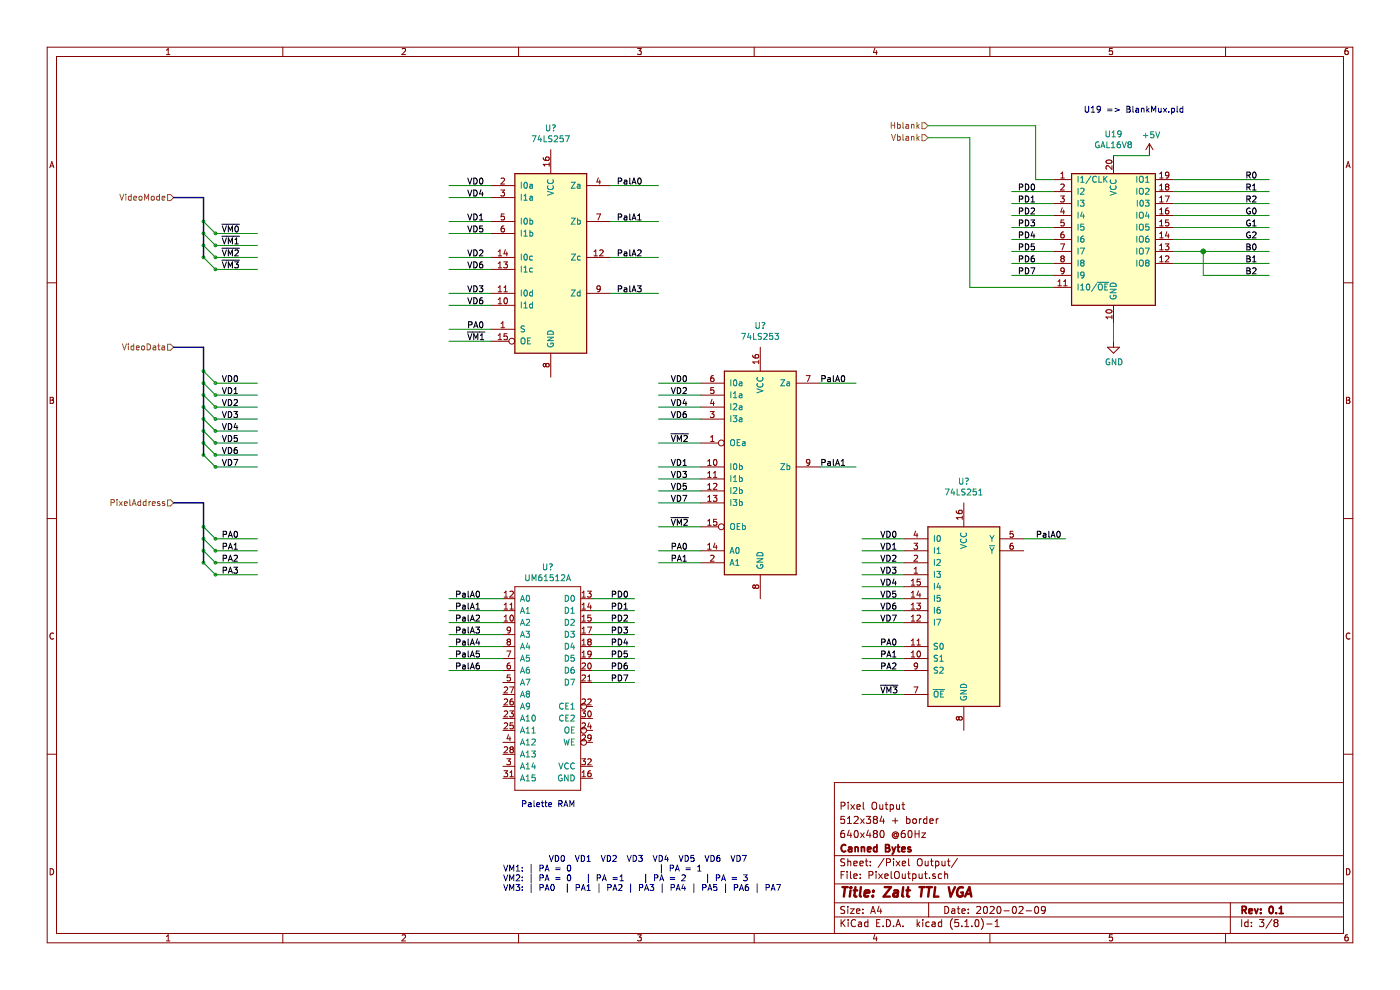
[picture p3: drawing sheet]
EESchema Schematic File Version 4
LIBS:ZaltTtlVga-cache
EELAYER 29 0
EELAYER END
$Descr A4 11693 8268
encoding utf-8
Sheet 3 8
Title "Zalt TTL VGA"
Date "2020-02-09"
Rev "0.1"
Comp "Canned Bytes"
Comment1 "640x480 @60Hz"
Comment2 "512x384 + border"
Comment3 "Pixel Output"
Comment4 ""
$EndDescr
Text HLabel 1450 2900 0    50   Input ~ 0
VideoData
Text HLabel 7750 1050 0    50   Input ~ 0
Hblank
Text HLabel 7750 1150 0    50   Input ~ 0
Vblank
$Comp
L Logic_Programmable:GAL16V8 U19
U 1 1
P 9300 2000
F 0 "U19" H 9300 2881 50  0000 C CNN
F 1 "GAL16V8" H 9300 2790 50  0000 C CNN
F 2 "" H 9300 2000 50  0001 C CNN
F 3 "" H 9300 2000 50  0001 C CNN
	1    9300 2000
	1    0    0    -1  
$EndComp
Wire Wire Line
	8800 1600 8450 1600
Wire Wire Line
	8800 1700 8450 1700
Wire Wire Line
	8800 1800 8450 1800
Wire Wire Line
	8800 1900 8450 1900
Wire Wire Line
	8800 2000 8450 2000
Wire Wire Line
	8800 2100 8450 2100
Wire Wire Line
	8800 2200 8450 2200
Wire Wire Line
	8800 2300 8450 2300
Wire Wire Line
	8650 1050 8650 1500
Wire Wire Line
	8650 1500 8800 1500
Wire Wire Line
	7750 1150 8100 1150
Wire Wire Line
	8100 1150 8100 2400
Wire Wire Line
	8100 2400 8800 2400
$Comp
L power:GND #PWR037
U 1 1
P 9300 2850
F 0 "#PWR037" H 9300 2600 50  0001 C CNN
F 1 "GND" H 9305 2677 50  0000 C CNN
F 2 "" H 9300 2850 50  0001 C CNN
F 3 "" H 9300 2850 50  0001 C CNN
	1    9300 2850
	1    0    0    -1  
$EndComp
Wire Wire Line
	9300 2850 9300 2700
$Comp
L power:+5V #PWR034
U 1 1
P 9600 1300
F 0 "#PWR034" H 9600 1150 50  0001 C CNN
F 1 "+5V" H 9615 1473 50  0000 C CNN
F 2 "" H 9600 1300 50  0001 C CNN
F 3 "" H 9600 1300 50  0001 C CNN
	1    9600 1300
	1    0    0    -1  
$EndComp
Wire Wire Line
	9600 1300 9300 1300
Wire Wire Line
	9800 1500 10600 1500
Wire Wire Line
	9800 1600 10600 1600
Wire Wire Line
	9800 1700 10600 1700
Wire Wire Line
	9800 1800 10600 1800
Wire Wire Line
	9800 1900 10600 1900
Wire Wire Line
	9800 2000 10600 2000
Wire Wire Line
	9800 2100 10050 2100
Wire Wire Line
	9800 2200 10600 2200
Text Label 10400 1500 0    50   ~ 0
R0
Text Label 10400 1600 0    50   ~ 0
R1
Text Label 10400 1700 0    50   ~ 0
R2
Text Label 10400 1800 0    50   ~ 0
G0
Text Label 10400 1900 0    50   ~ 0
G1
Text Label 10400 2000 0    50   ~ 0
G2
Text Label 10400 2100 0    50   ~ 0
B0
Text Label 10400 2200 0    50   ~ 0
B1
Text Label 10400 2300 0    50   ~ 0
B2
Wire Wire Line
	10050 2100 10050 2300
Connection ~ 10050 2100
Wire Wire Line
	10050 2100 10600 2100
Wire Wire Line
	10050 2300 10600 2300
Text Notes 9050 950  0    50   ~ 0
U19 => BlankMux.pld
$Comp
L UM61512A:UM61512A U?
U 1 1
P 4600 5750
F 0 "U?" H 4575 6765 50  0000 C CNN
F 1 "UM61512A" H 4575 6674 50  0000 C CNN
F 2 "" H 4600 6750 50  0001 C CNN
F 3 "http://www.lupinek.com/soubory/um61512.pdf" H 4600 6750 50  0001 C CNN
	1    4600 5750
	1    0    0    -1  
$EndComp
Text HLabel 1450 1650 0    50   Input ~ 0
VideoMode
Text HLabel 1450 4200 0    50   Input ~ 0
PixelAddress
Text Notes 4200 7450 0    50   ~ 0
          VD0  VD1  VD2  VD3  VD4  VD5  VD6  VD7\nVM1: | PA = 0                   | PA = 1                    \nVM2: | PA = 0   | PA =1    | PA = 2    | PA = 3\nVM3: | PA0  | PA1 | PA2 | PA3 | PA4 | PA5 | PA6 | PA7\n
$Comp
L 74xx:74LS251 U?
U 1 1
P 8050 5100
F 0 "U?" H 8050 6181 50  0000 C CNN
F 1 "74LS251" H 8050 6090 50  0000 C CNN
F 2 "" H 8050 5100 50  0001 C CNN
F 3 "http://www.ti.com/lit/gpn/sn74LS251" H 8050 5100 50  0001 C CNN
	1    8050 5100
	1    0    0    -1  
$EndComp
Wire Wire Line
	4200 5000 3750 5000
Wire Wire Line
	4200 5100 3750 5100
Wire Wire Line
	4200 5200 3750 5200
Wire Wire Line
	4200 5300 3750 5300
Wire Wire Line
	4200 5400 3750 5400
Wire Wire Line
	4200 5500 3750 5500
Wire Wire Line
	4200 5600 3750 5600
Text Label 3800 5000 0    50   ~ 0
PalA0
Text Label 3800 5100 0    50   ~ 0
PalA1
Text Label 3800 5200 0    50   ~ 0
PalA2
Text Label 3800 5300 0    50   ~ 0
PalA3
Text Label 3800 5400 0    50   ~ 0
PalA4
Text Label 3800 5500 0    50   ~ 0
PalA5
Text Label 3800 5600 0    50   ~ 0
PalA6
Wire Wire Line
	8550 4500 8900 4500
Text Label 8650 4500 0    50   ~ 0
PalA0
Entry Wire Line
	1700 3100 1800 3200
Entry Wire Line
	1700 3200 1800 3300
Entry Wire Line
	1700 3300 1800 3400
Entry Wire Line
	1700 3400 1800 3500
Entry Wire Line
	1700 3500 1800 3600
Entry Wire Line
	1700 3600 1800 3700
Entry Wire Line
	1700 3700 1800 3800
Entry Wire Line
	1700 3800 1800 3900
Entry Wire Line
	1700 4400 1800 4500
Entry Wire Line
	1700 4500 1800 4600
Entry Wire Line
	1700 4600 1800 4700
Entry Wire Line
	1700 4700 1800 4800
Wire Wire Line
	1800 3200 2150 3200
Wire Wire Line
	1800 3300 2150 3300
Wire Wire Line
	1800 3400 2150 3400
Wire Wire Line
	1800 3500 2150 3500
Wire Wire Line
	1800 4500 2150 4500
Wire Wire Line
	1800 4600 2150 4600
Wire Wire Line
	1800 4700 2150 4700
Wire Wire Line
	1800 4800 2150 4800
Wire Wire Line
	1800 3700 2150 3700
Wire Wire Line
	1800 3800 2150 3800
Wire Wire Line
	1800 3900 2150 3900
Wire Wire Line
	1800 3600 2150 3600
Wire Bus Line
	1700 2900 1450 2900
Wire Bus Line
	1700 4200 1450 4200
Text Label 1850 3200 0    50   ~ 0
VD0
Text Label 1850 3300 0    50   ~ 0
VD1
Text Label 1850 3400 0    50   ~ 0
VD2
Text Label 1850 3500 0    50   ~ 0
VD3
Text Label 1850 3600 0    50   ~ 0
VD4
Text Label 1850 3700 0    50   ~ 0
VD5
Text Label 1850 3800 0    50   ~ 0
VD6
Text Label 1850 3900 0    50   ~ 0
VD7
Text Label 1850 4500 0    50   ~ 0
PA0
Text Label 1850 4600 0    50   ~ 0
PA1
Text Label 1850 4700 0    50   ~ 0
PA2
Text Label 1850 4800 0    50   ~ 0
PA3
Wire Wire Line
	7550 4500 7200 4500
Wire Wire Line
	7550 4600 7200 4600
Wire Wire Line
	7550 4700 7200 4700
Wire Wire Line
	7550 4800 7200 4800
Wire Wire Line
	7550 4900 7200 4900
Wire Wire Line
	7550 5000 7200 5000
Wire Wire Line
	7550 5100 7200 5100
Wire Wire Line
	7550 5200 7200 5200
Wire Wire Line
	7550 5400 7200 5400
Wire Wire Line
	7550 5500 7200 5500
Wire Wire Line
	7550 5600 7200 5600
Text Label 7350 4500 0    50   ~ 0
VD0
Text Label 7350 4600 0    50   ~ 0
VD1
Text Label 7350 4700 0    50   ~ 0
VD2
Text Label 7350 4800 0    50   ~ 0
VD3
Text Label 7350 4900 0    50   ~ 0
VD4
Text Label 7350 5000 0    50   ~ 0
VD5
Text Label 7350 5100 0    50   ~ 0
VD6
Text Label 7350 5200 0    50   ~ 0
VD7
Text Label 7350 5400 0    50   ~ 0
PA0
Text Label 7350 5500 0    50   ~ 0
PA1
Text Label 7350 5600 0    50   ~ 0
PA2
Wire Wire Line
	7550 5800 7200 5800
Text Label 7350 5800 0    50   ~ 0
~VM3
$Comp
L 74xx:74LS253 U?
U 1 1
P 6350 3900
F 0 "U?" H 6350 5081 50  0000 C CNN
F 1 "74LS253" H 6350 4990 50  0000 C CNN
F 2 "" H 6350 3900 50  0001 C CNN
F 3 "http://www.ti.com/lit/gpn/sn74LS253" H 6350 3900 50  0001 C CNN
	1    6350 3900
	1    0    0    -1  
$EndComp
Wire Wire Line
	6850 3200 7150 3200
Wire Wire Line
	6850 3900 7150 3900
Wire Wire Line
	5850 3200 5500 3200
Wire Wire Line
	5850 3300 5500 3300
Wire Wire Line
	5850 3400 5500 3400
Wire Wire Line
	5850 3500 5500 3500
Wire Wire Line
	5850 3700 5500 3700
Wire Wire Line
	5850 3900 5500 3900
Wire Wire Line
	5850 4000 5500 4000
Wire Wire Line
	5850 4100 5500 4100
Wire Wire Line
	5850 4200 5500 4200
Wire Wire Line
	5850 4400 5500 4400
Wire Wire Line
	5850 4600 5500 4600
Wire Wire Line
	5850 4700 5500 4700
Text Label 6850 3200 0    50   ~ 0
PalA0
Text Label 6850 3900 0    50   ~ 0
PalA1
Text Label 5600 3200 0    50   ~ 0
VD0
Text Label 5600 3900 0    50   ~ 0
VD1
Text Label 5600 3300 0    50   ~ 0
VD2
Text Label 5600 4000 0    50   ~ 0
VD3
Text Label 5600 3400 0    50   ~ 0
VD4
Text Label 5600 3500 0    50   ~ 0
VD6
Text Label 5600 4100 0    50   ~ 0
VD5
Text Label 5600 4200 0    50   ~ 0
VD7
Text Label 5600 3700 0    50   ~ 0
~VM2
Text Label 5600 4400 0    50   ~ 0
~VM2
Text Label 5600 4600 0    50   ~ 0
PA0
Text Label 5600 4700 0    50   ~ 0
PA1
$Comp
L 74xx:74LS257 U?
U 1 1
P 4600 2150
F 0 "U?" H 4600 3231 50  0000 C CNN
F 1 "74LS257" H 4600 3140 50  0000 C CNN
F 2 "" H 4600 2150 50  0001 C CNN
F 3 "http://www.ti.com/lit/gpn/sn74LS257" H 4600 2150 50  0001 C CNN
	1    4600 2150
	1    0    0    -1  
$EndComp
Wire Wire Line
	5100 1550 5500 1550
Wire Wire Line
	5100 1850 5500 1850
Wire Wire Line
	5100 2150 5500 2150
Wire Wire Line
	5100 2450 5500 2450
Wire Wire Line
	4100 1550 3750 1550
Wire Wire Line
	4100 1650 3750 1650
Wire Wire Line
	4100 1850 3750 1850
Wire Wire Line
	4100 1950 3750 1950
Wire Wire Line
	4100 2150 3750 2150
Wire Wire Line
	4100 2250 3750 2250
Wire Wire Line
	4100 2450 3750 2450
Wire Wire Line
	4100 2550 3750 2550
Wire Wire Line
	4100 2750 3750 2750
Wire Wire Line
	4100 2850 3750 2850
Text Label 5150 1550 0    50   ~ 0
PalA0
Text Label 5150 1850 0    50   ~ 0
PalA1
Text Label 5150 2150 0    50   ~ 0
PalA2
Text Label 5150 2450 0    50   ~ 0
PalA3
Text Label 3900 2850 0    50   ~ 0
~VM1
Text Label 3900 2750 0    50   ~ 0
PA0
Text Label 3900 1550 0    50   ~ 0
VD0
Text Label 3900 1850 0    50   ~ 0
VD1
Text Label 3900 2150 0    50   ~ 0
VD2
Text Label 3900 2450 0    50   ~ 0
VD3
Text Label 3900 1650 0    50   ~ 0
VD4
Text Label 3900 1950 0    50   ~ 0
VD5
Text Label 3900 2250 0    50   ~ 0
VD6
Text Label 3900 2550 0    50   ~ 0
VD6
Entry Wire Line
	1700 1850 1800 1950
Entry Wire Line
	1700 1950 1800 2050
Entry Wire Line
	1700 2050 1800 2150
Entry Wire Line
	1700 2150 1800 2250
Wire Bus Line
	1700 1650 1450 1650
Wire Wire Line
	1800 1950 2150 1950
Wire Wire Line
	1800 2050 2150 2050
Wire Wire Line
	1800 2150 2150 2150
Wire Wire Line
	1800 2250 2150 2250
Text Label 1850 1950 0    50   ~ 0
~VM0
Text Label 1850 2050 0    50   ~ 0
~VM1
Text Label 1850 2150 0    50   ~ 0
~VM2
Text Label 1850 2250 0    50   ~ 0
~VM3
Text Notes 4350 6750 0    50   ~ 0
Palette RAM
Wire Wire Line
	7750 1050 8650 1050
Text Label 8500 2300 0    50   ~ 0
PD7
Text Label 8500 2200 0    50   ~ 0
PD6
Text Label 8500 2100 0    50   ~ 0
PD5
Text Label 8500 2000 0    50   ~ 0
PD4
Text Label 8500 1900 0    50   ~ 0
PD3
Text Label 8500 1800 0    50   ~ 0
PD2
Text Label 8500 1700 0    50   ~ 0
PD1
Text Label 8500 1600 0    50   ~ 0
PD0
Wire Wire Line
	4950 5000 5300 5000
Wire Bus Line
	1700 1650 1700 2150
Wire Bus Line
	1700 4200 1700 4700
Wire Bus Line
	1700 2900 1700 3800
Wire Wire Line
	4950 5100 5300 5100
Wire Wire Line
	4950 5200 5300 5200
Wire Wire Line
	4950 5300 5300 5300
Wire Wire Line
	4950 5400 5300 5400
Wire Wire Line
	4950 5500 5300 5500
Wire Wire Line
	4950 5600 5300 5600
Wire Wire Line
	4950 5700 5300 5700
Text Label 5100 5000 0    50   ~ 0
PD0
Text Label 5100 5100 0    50   ~ 0
PD1
Text Label 5100 5200 0    50   ~ 0
PD2
Text Label 5100 5300 0    50   ~ 0
PD3
Text Label 5100 5400 0    50   ~ 0
PD4
Text Label 5100 5500 0    50   ~ 0
PD5
Text Label 5100 5600 0    50   ~ 0
PD6
Text Label 5100 5700 0    50   ~ 0
PD7
$EndSCHEMATC
